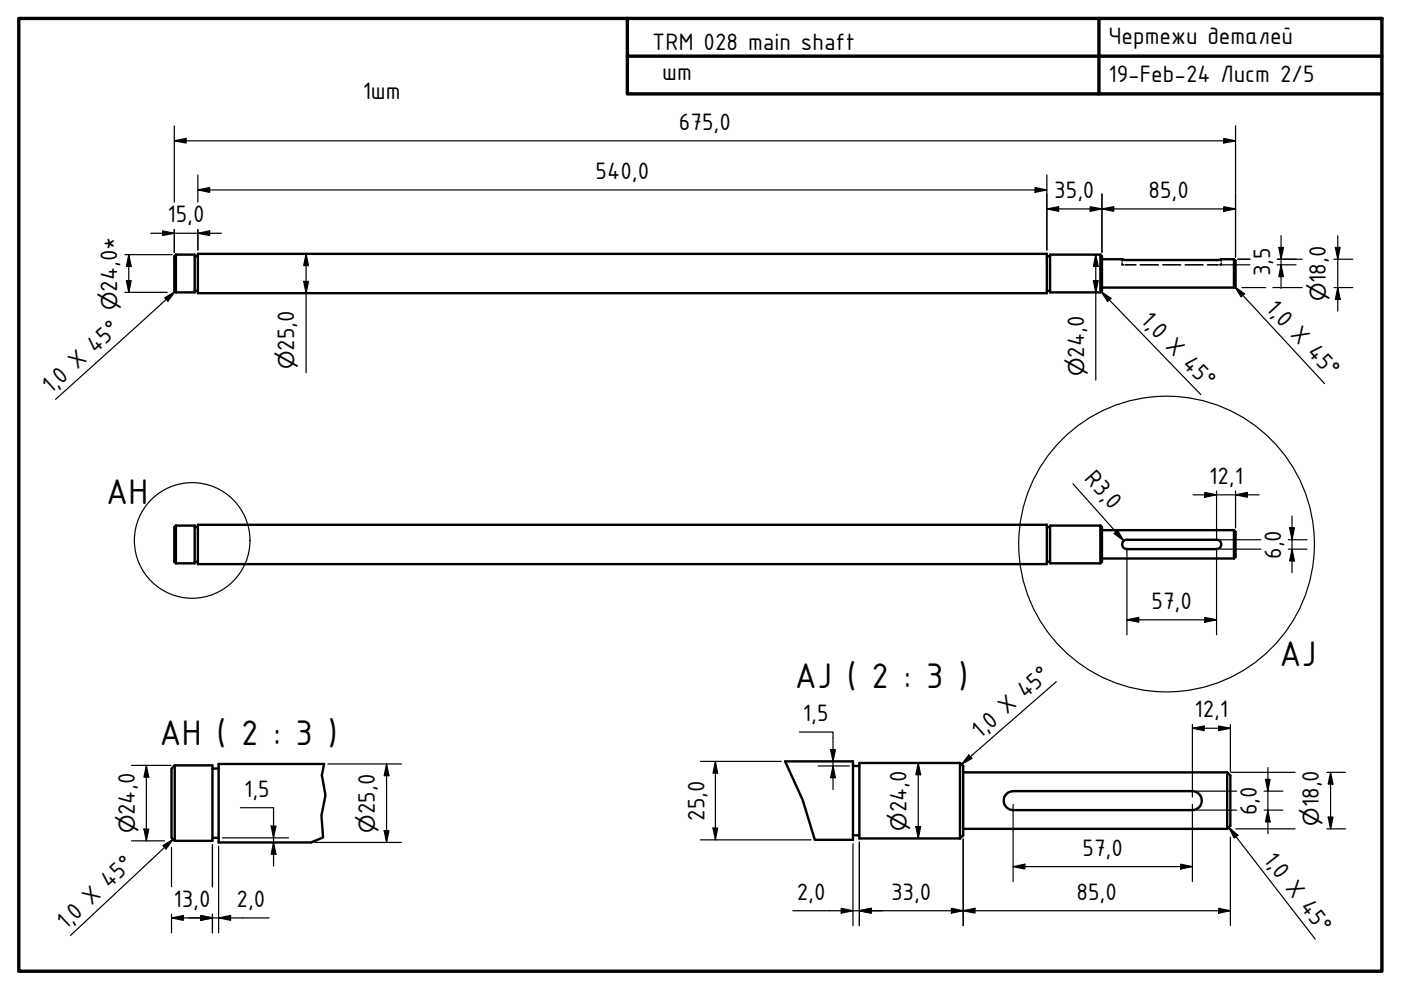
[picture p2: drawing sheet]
<svg xmlns="http://www.w3.org/2000/svg" width="297mm" height="210mm" viewBox="0 0 297 210" stroke-linecap="round" stroke-linejoin="round" font-family="sans-serif">
<!-- layer: Hidden (ISO) -->
<path d="M237.9 55.8v.3h.4M237.9 55v.4M238.6 56.1h2.2M241.8 56.1h3.8M246.5 56.1h3.8M251.3 56.1h3.8M256 56.1h2.3M258.9 55.8v.3h-.3M258.9 55v.4" fill="none" stroke="#000" stroke-width=".34"/>
<!-- layer: Visible (ISO) -->
<g fill="none" stroke="#000" stroke-width=".51">
<path d="M37.3 54v8M37.3 54l-.3 .3v7.4l.3 .3M37.3 54h4v8h-4M41.3 54.3h.7M42 53.8h180v8.4h-180zM222 54.3h.6M233.3 54l.3 .3v7.4l-.3 .3M233.3 54v8M233.3 54h-10.7v8h10.7M233.6 55h4.3l.6 .1h19.8l.6-.1h2.7M261.6 55l.4 .3v5.3l-.4 .4M261.6 55v6"/>
<path d="M41.3 61.7h.7M222 61.7h.6M233.6 61h28M37.3 111.4v8M37.3 111.4l-.3 .4v7.3l.3 .3M37.3 111.4h4v8h-4M41.3 119.1h.7M41.3 111.8h.7M42 111.3h180v8.3h-180zM222 119.1h.6M222 111.8h.6M233.3 111.4l.3 .4v7.3l-.3 .3"/>
<path d="M233.3 111.4v8M233.3 111.4h-10.7v8h10.7M233.6 118.4h28M233.6 112.4h28M238.2 114.7l.5-.3h19.2a1 1 0 0 1 1 1 1 1 0 0 1-1 1h-19a1.02 1.02 0 0 1-.9-.6 1.02 1.02 0 0 1 .2-1.1zM261.6 112.4l.4 .3v5.4l-.4 .3M261.6 112.4v6M37 162.3l-.6 .7v14.6l.6 .7M37 162.3h8v16h-8M37 162.3v16M45 177.6h1.4M45 163h1.4"/>
<path d="M68.7 162h-22.3v16.6h19.6M166.5 161.4h14.3v16.7h-8M180.8 177.1h1.4M180.8 162.4h1.4M203.5 161.8h-21.3v16h21.3M203.5 161.8l.7 .6v14.7l-.7 .7M203.5 161.8v16M204.2 175.7h56M204.2 163.8h56M213.4 168.3l.6-.4 .8-.2h38a2.01 2.01 0 0 1 2 2 2.01 2.01 0 0 1-2 2.1h-38a1.99 1.99 0 0 1-1.9-1.3 1.99 1.99 0 0 1 .5-2.2zM260.2 163.8l.7 .6v10.7l-.7 .6M260.2 163.8v11.9"/>
</g>
<!-- layer: Break Line (ISO) -->
<path d="M68.7 162l-.5 2.4 .8 4.2-.8 4.3 .3 4.7-2.5 1M166.5 161.4l3.7 8.2 2.6 8.5" fill="none" stroke="#000" stroke-width=".51"/>
<!-- layer: Detail Boundary (ISO) -->
<g fill="none" stroke="#000" stroke-width=".25">
<circle cx="40.7" cy="114.6" r="12.3"/>
<circle cx="247.3" cy="115.4" r="31.4"/>
</g>
<!-- layer: Border (ISO) -->
<path d="M4 3.9h289v202h-289zM133 3.9v16h160M133 11.9h160M233 3.9v16" fill="none" stroke="#000" stroke-width=".72"/>
<!-- layer: Dimension (ISO) -->
<g fill="none" stroke="#000" stroke-width=".25">
<path d="M37 29.9l2.5-.5v.9zM37 29.9h225M37 26.7v16.2M42 37.1v5.8M219.5 39.8l2.5 .5-2.5 .5zM222 37.1v15.9M259.5 29.4l2.5 .5-2.5 .4zM262 26.7v27.8M26.5 54h10M26.8 59.5h1l-.5 2.5zM27.3 54l.5 2.5h-1zM27.3 54v8"/>
<path d="M32 49.5h14.9M34.5 49l2.5 .5-2.5 .4zM37 48.7v4.8M42 49.5l2.4-.5v.9zM42 40.3l2.4-.5v1zM42 48.7v4.3M42 40.3h180M64.4 59.7h1l-.5 2.5zM64.9 53.8l.5 2.5h-1zM64.9 53.8v25.3M222 44.3l2.5-.5v1zM222 44.3h40"/>
<path d="M231.1 43.8l2.5 .5-2.5 .5zM231.8 59.5h1l-.5 2.5zM232.3 54l.5 2.5h-1zM232.3 54v26.6M233.6 44.3l2.5-.5v1zM233.6 41.1v12.4M258.7 56.1h6.3M259.5 43.8l2.5 .5-2.5 .5zM262.4 55h2.6M270.8 55h5.3M270.8 56.1h4M271.1 52.5h1l-.5 2.5z"/>
<path d="M271.6 56.1l.5 2.5h-1zM271.6 50v11.1M282.8 55h4M283.1 52.5h1l-.5 2.5zM283.6 50v16M26.5 62h8.9M263.3 61h5.1M269.9 61h6.2M282.8 61h4M283.6 61l.5 2.5h-1zM227.5 102.6l10.8 12.1M236.2 113.1l.8-.6 1.3 2.2z"/>
<path d="M238.9 116.2v18.4M252.9 104.9h14.1M255.4 104.4l2.5 .5-2.5 .5zM257.9 104.1v10.5M257.9 116.2v18.4M258.7 114.4h8.6M258.7 116.4h8.6M262 104.9l2.5-.5v1zM262 104.1v7.8M273.1 114.4h4M273.1 116.4h4M273.4 111.9h1l-.5 2.5z"/>
<path d="M273.9 116.4l.5 2.5h-1zM273.9 109.4v12M238.9 131.4l2.5-.5v1zM238.9 131.4h19M255.4 130.9l2.5 .5-2.5 .5zM169.5 155.2h7.1v12.2M176.1 158.9h1l-.5 2.5zM252.8 154.4l2.5-.5v1zM252.8 153.6v15.4M252.8 154.4h8.1M258.4 153.9l2.5 .5-2.5 .5zM260.9 153.6v10"/>
<path d="M27.9 178.3h.1M27.9 162.3h8.3M28.2 178.3h6.7M30.5 175.8h1l-.5 2.5zM31 162.3l.5 2.5h-1zM31 162.3v16M36.4 179.6v8.4M45 179.1v8.9M46.4 179.4v18.4M47.2 177.6h14M51 171.3h7v12.3M57.5 175.1h1l-.5 2.5z"/>
<path d="M58 178.6l.5 2.5h-1zM66.8 178.6h18.3M69.5 162h15.6M81.4 176.1h1.1l-.5 2.5zM82 162l.5 2.5h-1.1zM82 162v16.6M148.5 161.4h17.2M148.5 178.1h23.5M151.2 175.6h.9l-.4 2.5zM151.7 161.4l.4 2.5h-.9zM151.7 161.4v16.7M173.4 162.4h6.7"/>
<path d="M176.6 162.4l.5 2.5h-1zM180.8 178.9v17.4M182.2 178.5v17.8M194.2 175.3h1l-.5 2.5zM194.7 161.8l.5 2.5h-1zM194.7 161.8v16M204.2 177.9v18.4M214.8 170.5v16.4M252.8 170.5v16.4M253.6 167.7h8.6M253.6 171.8h8.6M260.9 177.5v18.8"/>
<path d="M261 163.8h13.6M262 175.7h12.6M268 167.7h4M268 171.8h4M268.3 165.2h1l-.5 2.5zM268.8 171.8l.5 2.5h-1zM268.8 162.7v14.1M281.3 175.7h4M281.3 163.8h4M281.6 173.2h1l-.5 2.5zM282.1 163.8l.5 2.5h-1zM282.1 163.8v11.9"/>
<path d="M36.4 194.6l2.5-.5v1zM36.4 194.6h20.7M36.4 193.8v4M42.5 194.1l2.5 .5-2.5 .5zM45 193.8v4M46.4 194.6l2.5-.5v1zM168.1 193.1h92.8M178.4 192.6l2.4 .5-2.4 .5zM182.2 193.1l2.5-.5v1zM201.7 192.6l2.5 .5-2.5 .5zM204.2 193.1l2.5-.5v1zM214.8 183.7l2.5-.5v1z"/>
<path d="M214.8 183.7h38M250.3 183.2l2.5 .5-2.5 .5zM258.4 192.6l2.5 .5-2.5 .5z"/>
</g>
<g fill="#000">
<path d="M37 29.9l2.5-.5v.9zM42 40.3l2.4-.5v1zM259.5 29.4l2.5 .5-2.5 .4zM26.8 59.5h1l-.5 2.5zM27.3 54l.5 2.5h-1zM34.5 49l2.5 .5-2.5 .4zM42 49.5l2.4-.5v.9zM64.4 59.7h1l-.5 2.5zM64.9 53.8l.5 2.5h-1zM219.5 39.8l2.5 .5-2.5 .5zM222 44.3l2.5-.5v1zM231.1 43.8l2.5 .5-2.5 .5z"/>
<path d="M231.8 59.5h1l-.5 2.5zM232.3 54l.5 2.5h-1zM233.6 44.3l2.5-.5v1zM259.5 43.8l2.5 .5-2.5 .5zM271.1 52.5h1l-.5 2.5zM271.6 56.1l.5 2.5h-1zM283.1 52.5h1l-.5 2.5zM283.6 61l.5 2.5h-1zM236.2 113.1l.8-.6 1.3 2.2zM255.4 104.4l2.5 .5-2.5 .5zM262 104.9l2.5-.5v1zM273.4 111.9h1l-.5 2.5z"/>
<path d="M273.9 116.4l.5 2.5h-1zM238.9 131.4l2.5-.5v1zM255.4 130.9l2.5 .5-2.5 .5zM176.1 158.9h1l-.5 2.5zM252.8 154.4l2.5-.5v1zM258.4 153.9l2.5 .5-2.5 .5zM30.5 175.8h1l-.5 2.5zM31 162.3l.5 2.5h-1zM57.5 175.1h1l-.5 2.5zM81.4 176.1h1.1l-.5 2.5zM82 162l.5 2.5h-1.1zM151.2 175.6h.9l-.4 2.5z"/>
<path d="M151.7 161.4l.4 2.5h-.9zM176.6 162.4l.5 2.5h-1zM194.2 175.3h1l-.5 2.5zM194.7 161.8l.5 2.5h-1zM268.3 165.2h1l-.5 2.5zM268.8 171.8l.5 2.5h-1zM281.6 173.2h1l-.5 2.5zM282.1 163.8l.5 2.5h-1zM36.4 194.6l2.5-.5v1zM42.5 194.1l2.5 .5-2.5 .5zM46.4 194.6l2.5-.5v1zM58 178.6l.5 2.5h-1z"/>
<path d="M178.4 192.6l2.4 .5-2.4 .5zM182.2 193.1l2.5-.5v1zM201.7 192.6l2.5 .5-2.5 .5zM204.2 193.1l2.5-.5v1zM214.8 183.7l2.5-.5v1zM250.3 183.2l2.5 .5-2.5 .5zM258.4 192.6l2.5 .5-2.5 .5z"/>
</g>
<!-- layer: Symbol (ISO) -->
<path d="M34.9 63.1l2.2-1.3-1.5 2.1zM37.1 61.8l-25.3 22.9M233.5 61.8l2 1.5-.7 .6zM233.5 61.8l21.1 21.9M261.8 60.8l2.1 1.5-.8 .7zM261.8 60.8l19 20.5M223.9 144.5l-20 17.6M34.5 179.3l2.2-1.4-1.5 2.1zM36.7 177.9l-21.8 20.4M205.4 160.1l.7 .7-2.2 1.3zM260.5 175.4l2 1.7-.8 .6zM260.5 175.4l18.3 23.7" fill="none" stroke="#000" stroke-width=".25"/>
<path d="M34.9 63.1l2.2-1.3-1.5 2.1zM233.5 61.8l2 1.5-.7 .6zM261.8 60.8l2.1 1.5-.8 .7zM205.4 160.1l.7 .7-2.2 1.3zM260.5 175.4l2 1.7-.8 .6zM34.5 179.3l2.2-1.4-1.5 2.1z" fill="#000"/>
<g font-size="8.1">
<text x="22.5" y="106.8">AH</text>
<text x="271.3" y="141.3">AJ</text>
<text x="168.5" y="145.8">AJ ( 2 : 3 )</text>
<text x="33.8" y="158">AH ( 2 : 3 )</text>
</g>
<g font-size="5.4">
<text x="138.3" y="10.6">TRM 028 main shaft</text>
<text x="235" y="9.4">Чертежи деталей</text>
<text x="140.4" y="16.9">шт</text>
<text x="235" y="17.4">19-Feb-24 Лист 2/5</text>
<text x="76.9" y="20.9">1шт</text>
<text x="143.9" y="27.5">675,0</text>
<text x="126.3" y="37.9">540,0</text>
<text x="35.5" y="47.1">15,0</text>
<text x="223.5" y="42">35,0</text>
<text x="243.5" y="42">85,0</text>
<text x="269.3" y="58.6" transform="rotate(-90 269.3 58.6)">3,5</text>
<text x="281.1" y="60" transform="rotate(-90 281.1 60)">18,0</text>
<text x="24.8" y="61.9" transform="rotate(-90 24.8 61.9)">24,0*</text>
<text x="268.3" y="65.5" transform="rotate(47 268.3 65.5)">1,0 X 45°</text>
<text x="241.7" y="68.1" transform="rotate(46 241.7 68.1)">1,0 X 45°</text>
<text x="62.4" y="74.4" transform="rotate(-90 62.4 74.4)">25,0</text>
<text x="229.9" y="75.8" transform="rotate(-90 229.9 75.8)">24,0</text>
<text x="10.8" y="83.6" transform="rotate(-42 10.8 83.6)">1,0 X 45°</text>
<text x="229.7" y="101.7" transform="rotate(48 229.7 101.7)">R3,0</text>
<text x="256.4" y="102.6">12,1</text>
<text x="271.6" y="118.5" transform="rotate(-90 271.6 118.5)">6,0</text>
<text x="244.1" y="129.1">57,0</text>
<text x="170.2" y="152.9">1,5</text>
<text x="253.2" y="152.1">12,1</text>
<text x="207.8" y="156.6" transform="rotate(-41 207.8 156.6)">1,0 X 45°</text>
<text x="28.6" y="172.8" transform="rotate(-90 28.6 172.8)">24,0</text>
<text x="51.8" y="168.9">1,5</text>
<text x="79.5" y="172.6" transform="rotate(-90 79.5 172.6)">25,0</text>
<text x="192.2" y="172.3" transform="rotate(-90 192.2 172.3)">24,0</text>
<text x="266.5" y="172.8" transform="rotate(-90 266.5 172.8)">6,0</text>
<text x="279.6" y="171.1" transform="rotate(-90 279.6 171.1)">18,0</text>
<text x="149.4" y="174" transform="rotate(-90 149.4 174)">25,0</text>
<text x="229.5" y="181.5">57,0</text>
<text x="267.7" y="182.3" transform="rotate(52 267.7 182.3)">1,0 X 45°</text>
<text x="168.9" y="190.8">2,0</text>
<text x="188.9" y="190.8">33,0</text>
<text x="228.3" y="190.8">85,0</text>
<text x="13.9" y="197.2" transform="rotate(-43 13.9 197.2)">1,0 X 45°</text>
<text x="36.8" y="192.3">13,0</text>
<text x="50.2" y="192.3">2,0</text>
</g>
<g font-size="4.6">
<text x="24.8" y="65.8" transform="rotate(-90 24.8 65.8)">⌀</text>
<text x="281.1" y="63.9" transform="rotate(-90 281.1 63.9)">⌀</text>
<text x="62.4" y="78.3" transform="rotate(-90 62.4 78.3)">⌀</text>
<text x="229.9" y="79.8" transform="rotate(-90 229.9 79.8)">⌀</text>
<text x="28.6" y="176.7" transform="rotate(-90 28.6 176.7)">⌀</text>
<text x="79.5" y="176.5" transform="rotate(-90 79.5 176.5)">⌀</text>
<text x="192.2" y="176.2" transform="rotate(-90 192.2 176.2)">⌀</text>
<text x="279.6" y="175.1" transform="rotate(-90 279.6 175.1)">⌀</text>
</g>
</svg>
